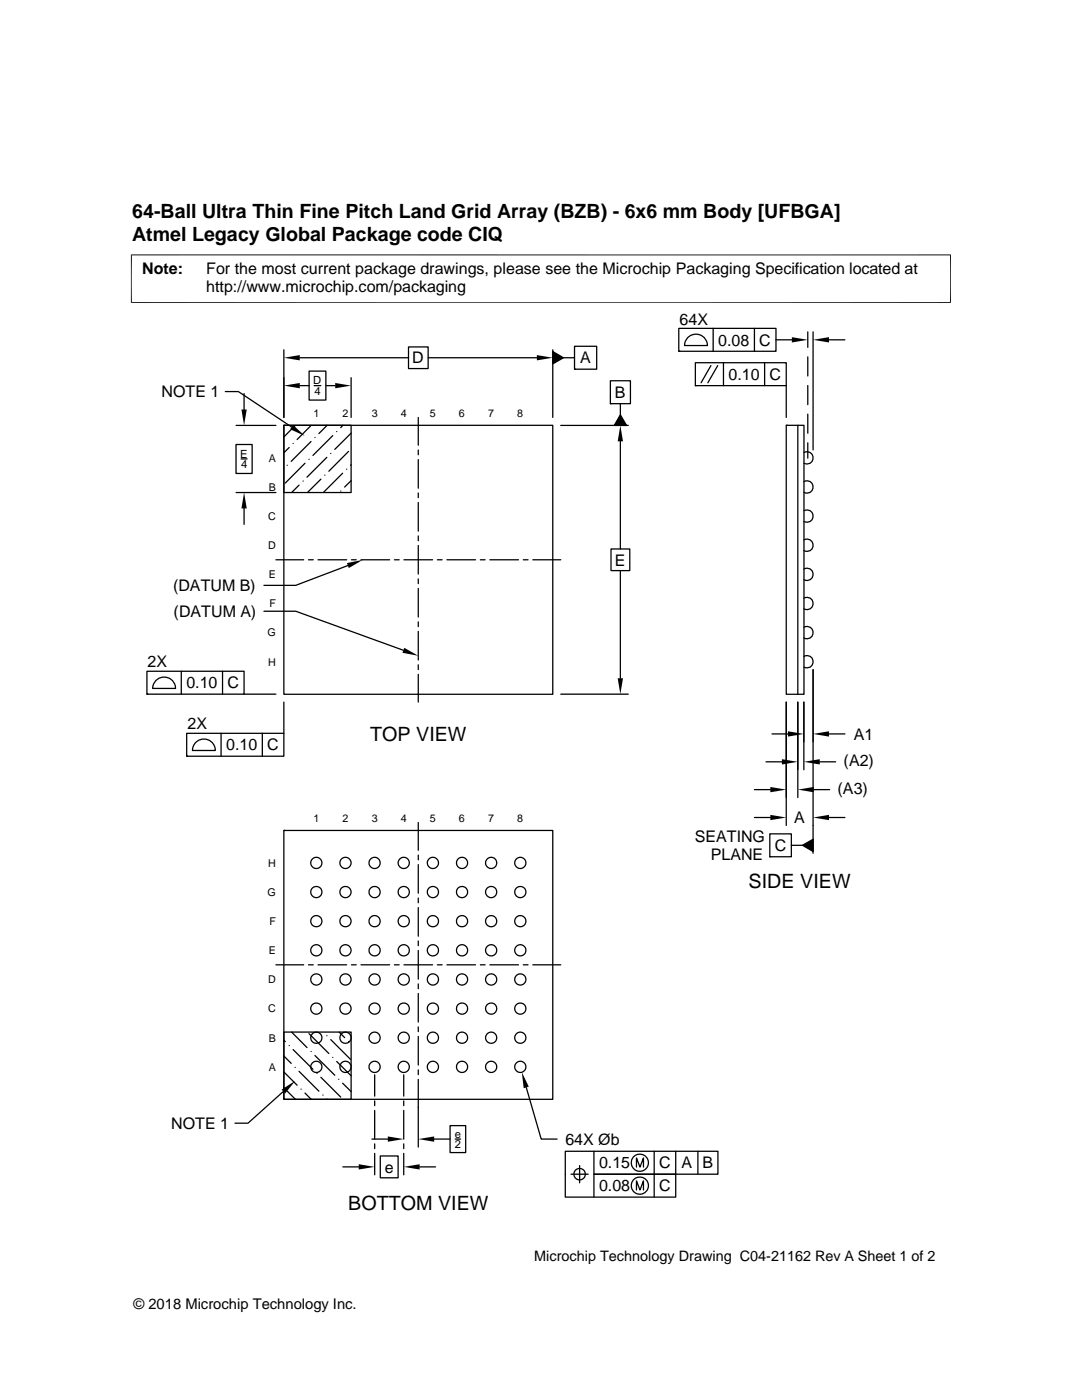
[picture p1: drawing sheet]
<svg xmlns="http://www.w3.org/2000/svg" width="216mm" height="279mm" viewBox="0 0 216 279" stroke-linecap="round" stroke-linejoin="round" font-family="sans-serif">
<g fill="none" stroke="#000" stroke-width=".25">
<path d="M45 78.1h2.6l10.6 7.1M48.7 78.5v3.2M56.6 69.8v13.5M59.8 71.4h21.7M59.8 77h1.9M61.7 74.1h3.3v5.7h-3.3zM62.7 77h1.3M65 77h1.9M70.1 75.4v7.9M81.5 69.2h3.9v4.4h-3.9zM85.4 71.4h21.7M110.3 70.2l2.1 1.2-2.1 1.2z"/>
<path d="M110.3 69.8v13.5M112.4 71.4h2.2M114.6 69.1h4.5v4.6h-4.5zM114.6 73.7h.1M121.8 76h4v4.6h-4zM135.4 65.5h19.4v4.6h-19.4zM135.4 70.1h.1M137.4 67.3a2.29 2.29 0 0 1 2.4-.4 2.29 2.29 0 0 1 1.4 2.1h-4.6l.3-1.2zM138.7 72.4h18.2v4.6h-18.2zM138.7 77h.1M141.9 73l-2 3.4M142.3 65.5v4.6"/>
<path d="M143.2 73l-2 3.4M144.4 72.4v4.6M150.5 65.5v4.6M152.6 72.4v4.6M154.8 67.8h3.2M156.9 77v6.3M161.2 66.2v3.1M161.2 71.2v3.8M161.2 76.9v3.9M162.2 66.2v23.6M165.4 67.8h3.2M47.1 88.7h3.2v5.8h-3.2z"/>
<path d="M47.1 84.9h8M47.1 98.3h8M48.1 91.6h1.2M56.6 84.9h53.7v53.7h-53.7zM56.6 84.9h.1M56.6 84.9h13.5v13.4h-13.5zM57.3 92.9h.1M57.7 89.3l-1.1 1.1M58.5 88.5h.1M58.9 84.9l-2.3 2.3M59.7 96.8l-1.5 1.5M60.5 96h.1"/>
<path d="M60.9 92.5l-4 3.9M61.7 91.7h.1M62.1 88.1l-4 4M62.1 84.9l-2.8 2.8M62.8 87.3h.1M64 95.6l-2.7 2.7M64.8 94.8h.1M65.2 91.3l-3.9 3.9M65.3 84.9l-1.7 1.6M66 90.5h.1M66.4 86.9l-4 4M67.2 86.1h.1"/>
<path d="M68 98h.1M68.4 94.4l-3.9 3.9M68.4 84.9l-.4 .4M69.2 93.6h.1M69.6 90.1l-4 3.9M70.1 86.4l-3.3 3.3M70.1 95.9l-1.3 1.3M70.1 92.8l-.1 .1M83.5 83.3v5.6M83.5 89.8v1M83.5 91.7v5.7M83.5 98.4v.9"/>
<path d="M111.9 84.9h13.5M121.8 80.6h.1M123.8 82.8l1.2 2.1h-2.4zM123.8 80.6v2.2M123.8 88.1v21.5M156.9 84.9h3.5v53.7h-3.5zM156.9 84.9h.1M159.2 84.9v53.7M160.4 96.1a1.22 1.22 0 0 1 1.8 1.1 1.22 1.22 0 0 1-1.8 1.1M160.4 90.3a1.22 1.22 0 0 1 1.8 1.1 1.22 1.22 0 0 1-1.8 1M161.2 82.7v3.8M161.2 88.4v3"/>
<path d="M48.7 101.5v3.1M55.1 111.7h5.5M61.6 111.7h.9M63.5 111.7h5.7M69.4 112.9l-10.4 3.9h-6.3M70.1 111.7h1M72 111.7h5.7M78.7 111.7h1M80.6 111.7h5.7M83.5 100.3v5.7M83.5 107v.9M83.5 108.9v5.7"/>
<path d="M83.5 115.5v1M83.5 117.4v5.7M87.3 111.7h.9M89.2 111.7h5.7M95.8 111.7h1M97.7 111.7h5.8M104.4 111.7h1M106.3 111.7h5.6M121.9 109.6h3.8v4.3h-3.8zM123.8 113.9v21.5M160.4 119.4a1.23 1.23 0 0 1 1.8 1 1.23 1.23 0 0 1-1.8 1.1M160.4 113.6a1.22 1.22 0 0 1 1.8 1 1.22 1.22 0 0 1-1.8 1.1"/>
<path d="M160.4 107.7a1.22 1.22 0 0 1 1.8 1.1 1.22 1.22 0 0 1-1.8 1.1M160.4 101.9a1.23 1.23 0 0 1 1.8 1.1 1.23 1.23 0 0 1-1.8 1.1M29.3 134h19.4v4.5h-19.4zM29.3 138.5h.1M31.3 135.7a2.28 2.28 0 0 1 2.4-.4 2.28 2.28 0 0 1 1.3 2.1h-4.5l.3-1.2zM36.2 134v4.5M44.4 134v4.5M48.7 138.5h6.4M52.7 122h6.3l21.5 7.8M83.5 124.1v1M83.5 126v5.7M83.5 132.7v.9"/>
<path d="M83.5 134.6v5.5M111.9 138.5h13.5M160.4 131a1.22 1.22 0 0 1 1.8 1.1 1.22 1.22 0 0 1-1.8 1M160.4 125.2a1.22 1.22 0 0 1 1.8 1 1.22 1.22 0 0 1-1.8 1.1M162.2 133.6v36.7M37.3 146.3h19.3v4.6h-19.3zM37.3 150.9h.1M39.2 148a2.28 2.28 0 0 1 2.4-.3 2.28 2.28 0 0 1 1.4 2.1h-4.6l.3-1.2zM44.1 146.3v4.6M52.3 146.3v4.6M56.6 140.1v6.2M150.5 157.6h3.2"/>
<path d="M152.8 152h3.2M154.1 146.5h3.1M156.9 140.1v24.6M159.2 140.1v19.1M160.4 140.1v13.5M162.4 157.6h3.1M163.6 152h3.2M165.4 146.5h3.2M56.6 165.7h53.7v53.7h-53.7zM56.6 165.7h.1M83.5 164.1v5.6M83.5 170.6v1"/>
<path d="M83.5 172.6v5.7M83.5 179.2v1M150.5 163.2h3.2M153.6 166.4h4.3v4.6h-4.3zM153.6 171h.1M157.9 168.7h2.2M160.1 168.7l2.1-1.2v2.4zM165.4 163.2h3.2M55.1 192.6h5.5M61.6 192.6h.9M63.5 192.6h5.7M70.1 192.6h1"/>
<path d="M72 192.6h5.7M78.7 192.6h1M80.6 192.6h5.7M83.5 181.1v5.7M83.5 187.8v.9M83.5 189.7v5.7M83.5 196.4v.9M83.5 198.3v5.7M87.3 192.6h.9M89.2 192.6h5.7M95.8 192.6h1M97.7 192.6h5.8"/>
<path d="M104.4 192.6h1M106.3 192.6h5.6M56.5 217.8l-7 6.4h-2.6M56.6 206h13.5v13.4h-13.5zM56.6 217.1l2.3 2.3M56.6 207.6l.3 .3M56.6 210.8l1.5 1.4M56.6 213.9l2.7 2.7M57.7 208.7h.1M58.2 206l3.1 3.1M58.5 209.5l3.9 3.9M58.9 213h.1"/>
<path d="M59.7 213.8l3.9 4M60.1 217.4h.1M60.9 218.1l1.2 1.3M61.7 206.3l3.9 3.9M62.1 209.8h.1M62.8 210.7l4 3.9M63.2 214.2h.1M64 215l4 3.9M64.4 218.5h.1M65.2 206.7h.1M65.2 219.4h.1M66 207.5l4 3.9"/>
<path d="M66.4 211h.1M67.2 211.8l2.9 2.9M67.6 215.4h.1M67.7 206l1.1 1.1M68.4 216.2l1.7 1.6M69.6 207.9h.1M74.8 214.5v4.3M74.8 219.7v1M80.6 214.5v4.3M80.6 219.7v1M83.5 204.9v1M83.5 206.8v5.8"/>
<path d="M83.5 213.5v1M83.5 215.4v13.5M105 217l3 10.3h3.2M68.4 232.9h3.2M74.2 227.3h3.2M74.8 221.6v5.7M74.8 228.3v.9M74.8 230.2v4.3M75.9 230.7h3.5v4.4h-3.5zM80.6 221.6v5.7M80.6 228.3v.9M80.6 230.2v4.3"/>
<path d="M83.7 232.9h3.2M86.6 227.3h3.2M89.8 224.6h3.1v5.4h-3.1zM90.8 227.3h1.1M113.9 234.3h3.5M115.7 232.6v3.5M118.5 229.8v4.5h16.3v4.6h-22v-9.1h30.5v4.5h-24.8v4.6M127 232.9v-1.8l.7 1.8 .7-1.8v1.8M127 237.5v-1.8l.7 1.8 .7-1.8v1.8M130.5 229.8v9.1M134.8 229.8v4.5M139.3 229.8v4.5"/>
<circle cx="63.1" cy="178" r="1.12"/>
<circle cx="63.1" cy="172.2" r="1.12"/>
<circle cx="68.9" cy="178" r="1.12"/>
<circle cx="68.9" cy="172.2" r="1.12"/>
<circle cx="74.7" cy="178" r="1.12"/>
<circle cx="74.7" cy="172.2" r="1.12"/>
<circle cx="80.6" cy="178" r="1.12"/>
<circle cx="80.6" cy="172.2" r="1.12"/>
<circle cx="86.4" cy="178" r="1.12"/>
<circle cx="86.4" cy="172.2" r="1.12"/>
<circle cx="92.2" cy="172.2" r="1.12"/>
<circle cx="92.2" cy="178" r="1.12"/>
<circle cx="98" cy="178" r="1.12"/>
<circle cx="98" cy="172.2" r="1.12"/>
<circle cx="103.8" cy="178" r="1.12"/>
<circle cx="103.8" cy="172.2" r="1.12"/>
<circle cx="63.1" cy="195.5" r="1.12"/>
<circle cx="63.1" cy="189.7" r="1.12"/>
<circle cx="63.1" cy="183.8" r="1.12"/>
<circle cx="68.9" cy="189.7" r="1.12"/>
<circle cx="68.9" cy="195.5" r="1.12"/>
<circle cx="68.9" cy="183.8" r="1.12"/>
<circle cx="74.7" cy="195.5" r="1.12"/>
<circle cx="74.7" cy="189.7" r="1.12"/>
<circle cx="74.7" cy="183.8" r="1.11"/>
<circle cx="80.6" cy="189.7" r="1.12"/>
<circle cx="80.6" cy="195.5" r="1.12"/>
<circle cx="80.6" cy="183.8" r="1.12"/>
<circle cx="86.4" cy="189.7" r="1.12"/>
<circle cx="86.4" cy="195.5" r="1.12"/>
<circle cx="86.4" cy="183.8" r="1.12"/>
<circle cx="92.2" cy="189.7" r="1.12"/>
<circle cx="92.2" cy="195.5" r="1.12"/>
<circle cx="92.2" cy="183.8" r="1.12"/>
<circle cx="98" cy="189.7" r="1.12"/>
<circle cx="98" cy="195.5" r="1.12"/>
<circle cx="98" cy="183.8" r="1.11"/>
<circle cx="103.8" cy="195.5" r="1.12"/>
<circle cx="103.8" cy="189.7" r="1.12"/>
<circle cx="103.8" cy="183.8" r="1.12"/>
<circle cx="63.1" cy="207.1" r="1.12"/>
<circle cx="63.1" cy="212.9" r="1.12"/>
<circle cx="63.1" cy="201.3" r="1.12"/>
<circle cx="68.9" cy="207.1" r="1.12"/>
<circle cx="68.9" cy="212.9" r="1.12"/>
<circle cx="68.9" cy="201.3" r="1.12"/>
<circle cx="74.7" cy="207.1" r="1.12"/>
<circle cx="74.7" cy="212.9" r="1.12"/>
<circle cx="74.7" cy="201.3" r="1.11"/>
<circle cx="80.6" cy="207.1" r="1.12"/>
<circle cx="80.6" cy="212.9" r="1.12"/>
<circle cx="80.6" cy="201.3" r="1.12"/>
<circle cx="86.4" cy="207.1" r="1.12"/>
<circle cx="86.4" cy="212.9" r="1.12"/>
<circle cx="86.4" cy="201.3" r="1.12"/>
<circle cx="92.2" cy="212.9" r="1.12"/>
<circle cx="92.2" cy="207.1" r="1.12"/>
<circle cx="92.2" cy="201.3" r="1.12"/>
<circle cx="98" cy="207.1" r="1.12"/>
<circle cx="98" cy="212.9" r="1.12"/>
<circle cx="98" cy="201.3" r="1.11"/>
<circle cx="103.8" cy="207.1" r="1.12"/>
<circle cx="103.8" cy="212.9" r="1.12"/>
<circle cx="103.8" cy="201.3" r="1.12"/>
<circle cx="115.7" cy="234.3" r="1.14"/>
<circle cx="127.7" cy="232.1" r="1.72"/>
<circle cx="127.7" cy="236.6" r="1.72"/>
</g>
<g fill="#000">
<path d="M56.6 71.4l3.2-.5v1zM56.6 77l3.2-.6v1.1zM66.9 76.4l3.2 .6-3.2 .5zM107.1 70.9l3.2 .5-3.2 .5zM110.3 70.2l2.1 1.2-2.1 1.2zM158 67.3l3.2 .5-3.2 .5zM162.2 67.8l3.2-.5v1zM48.2 81.7h1l-.5 3.2zM58.5 84.8l2.3 2.2-2.9-1.3zM123.8 84.9l.5 3.2h-1zM123.8 82.8l1.2 2.1h-2.4zM48.7 98.3l.5 3.2h-1z"/>
<path d="M69.2 112.4l3.2-.7-2.8 1.7zM80.7 129.3l2.8 1.6-3.2-.6zM123.3 135.4h1l-.5 3.1zM153.7 157.1l3.2 .5-3.2 .5zM156 151.5l3.2 .5-3.2 .6zM157.2 145.9l3.2 .6-3.2 .5zM159.2 157.6l3.2-.5v1zM160.4 152l3.2-.5v1.1zM162.2 146.5l3.2-.6v1.1zM153.7 162.6l3.2 .6-3.2 .5zM160.1 168.7l2.1-1.2v2.4zM162.2 163.2l3.2-.6v1.1z"/>
<path d="M56.2 217.4l2.7-1.7-2 2.5zM104.1 214l1.4 2.9-1 .3zM71.6 232.3l3.2 .6-3.2 .5zM77.4 226.8l3.2 .5-3.2 .6zM80.6 232.9l3.1-.6v1.1zM83.5 227.3l3.1-.5v1.1z"/>
</g>
<path d="M26.1 50.9h163.7M26.2 50.8v9.7M189.7 50.8v9.7M26.1 60.4h163.7" fill="none" stroke="#000" stroke-width=".2"/>
<g font-size="3.9">
<text x="26.4" y="43.5">64-Ball Ultra Thin Fine Pitch Land Grid Array (BZB) - 6x6 mm Body [UFBGA]</text>
<text x="26.4" y="48">Atmel Legacy Global Package code CIQ</text>
<text x="73.9" y="147.9">TOP VIEW</text>
<text x="149.4" y="177.2">SIDE VIEW</text>
<text x="69.5" y="241.4">BOTTOM VIEW</text>
</g>
<g font-size="3.2">
<text x="28.4" y="54.6">Note:</text>
<text x="41.1" y="58.3">http://www.microchip.com/packaging</text>
<text x="41.1" y="54.6">For the most current package drawings, please see the Microchip Packaging Specification located at</text>
<text x="135.6" y="64.8">64X</text>
<text x="143.3" y="69">0.08</text>
<text x="151.5" y="69">C</text>
<text x="82.3" y="72.5">D</text>
<text x="115.8" y="72.5">A</text>
<text x="145.4" y="75.8">0.10</text>
<text x="153.6" y="75.8">C</text>
<text x="32.2" y="79.3">NOTE 1</text>
<text x="122.7" y="79.4">B</text>
<text x="122.7" y="112.9">E</text>
<text x="34.5" y="118">(DATUM B)</text>
<text x="34.6" y="123.1">(DATUM A)</text>
<text x="29.5" y="133.2">2X</text>
<text x="37.2" y="137.4">0.10</text>
<text x="45.4" y="137.4">C</text>
<text x="37.4" y="145.5">2X</text>
<text x="45.1" y="149.8">0.10</text>
<text x="53.3" y="149.8">C</text>
<text x="170.4" y="147.6">A1</text>
<text x="168.3" y="152.8">(A2)</text>
<text x="167.1" y="158.4">(A3)</text>
<text x="158.5" y="164.3">A</text>
<text x="138.6" y="168">SEATING</text>
<text x="141.8" y="171.7">PLANE</text>
<text x="154.6" y="169.8">C</text>
<text x="34.1" y="225.3">NOTE 1</text>
<text x="76.8" y="234">e</text>
<text x="112.8" y="228.4">64X Øb</text>
<text x="119.5" y="233.2">0.15</text>
<text x="131.5" y="233.2">C</text>
<text x="136" y="233.2">A</text>
<text x="140.2" y="233.2">B</text>
<text x="119.5" y="237.8">0.08</text>
<text x="131.5" y="237.8">C</text>
</g>
<g font-size="2.9">
<text x="106.6" y="251.7">Microchip Technology Drawing C04-21162 Rev A Sheet 1 of 2</text>
<text x="26.6" y="261.3">© 2018 Microchip Technology Inc.</text>
</g>
<g font-size="2.2">
<text x="62.5" y="76.7">D</text>
<text x="62.8" y="78.8">4</text>
<text x="47.9" y="91.3">E</text>
<text x="48.1" y="93.5">4</text>
<text x="90.8" y="227.1">e</text>
<text x="90.8" y="229.2">2</text>
</g>
<g font-size="2.1">
<text x="62.5" y="83.3">1</text>
<text x="68.3" y="83.3">2</text>
<text x="74.2" y="83.3">3</text>
<text x="80" y="83.3">4</text>
<text x="85.8" y="83.3">5</text>
<text x="91.6" y="83.3">6</text>
<text x="97.4" y="83.3">7</text>
<text x="103.2" y="83.3">8</text>
<text x="53.6" y="92.1">A</text>
<text x="53.6" y="98">B</text>
<text x="53.5" y="103.8">C</text>
<text x="53.5" y="109.6">D</text>
<text x="53.6" y="115.4">E</text>
<text x="53.8" y="121.2">F</text>
<text x="53.4" y="127">G</text>
<text x="53.5" y="132.8">H</text>
<text x="62.5" y="164.1">1</text>
<text x="68.3" y="164.1">2</text>
<text x="74.2" y="164.1">3</text>
<text x="80" y="164.1">4</text>
<text x="85.8" y="164.1">5</text>
<text x="91.6" y="164.1">6</text>
<text x="97.4" y="164.1">7</text>
<text x="103.2" y="164.1">8</text>
<text x="53.5" y="173">H</text>
<text x="53.4" y="178.8">G</text>
<text x="53.8" y="184.6">F</text>
<text x="53.6" y="190.4">E</text>
<text x="53.5" y="196.2">D</text>
<text x="53.5" y="202">C</text>
<text x="53.6" y="207.9">B</text>
<text x="53.6" y="213.7">A</text>
</g>
</svg>
